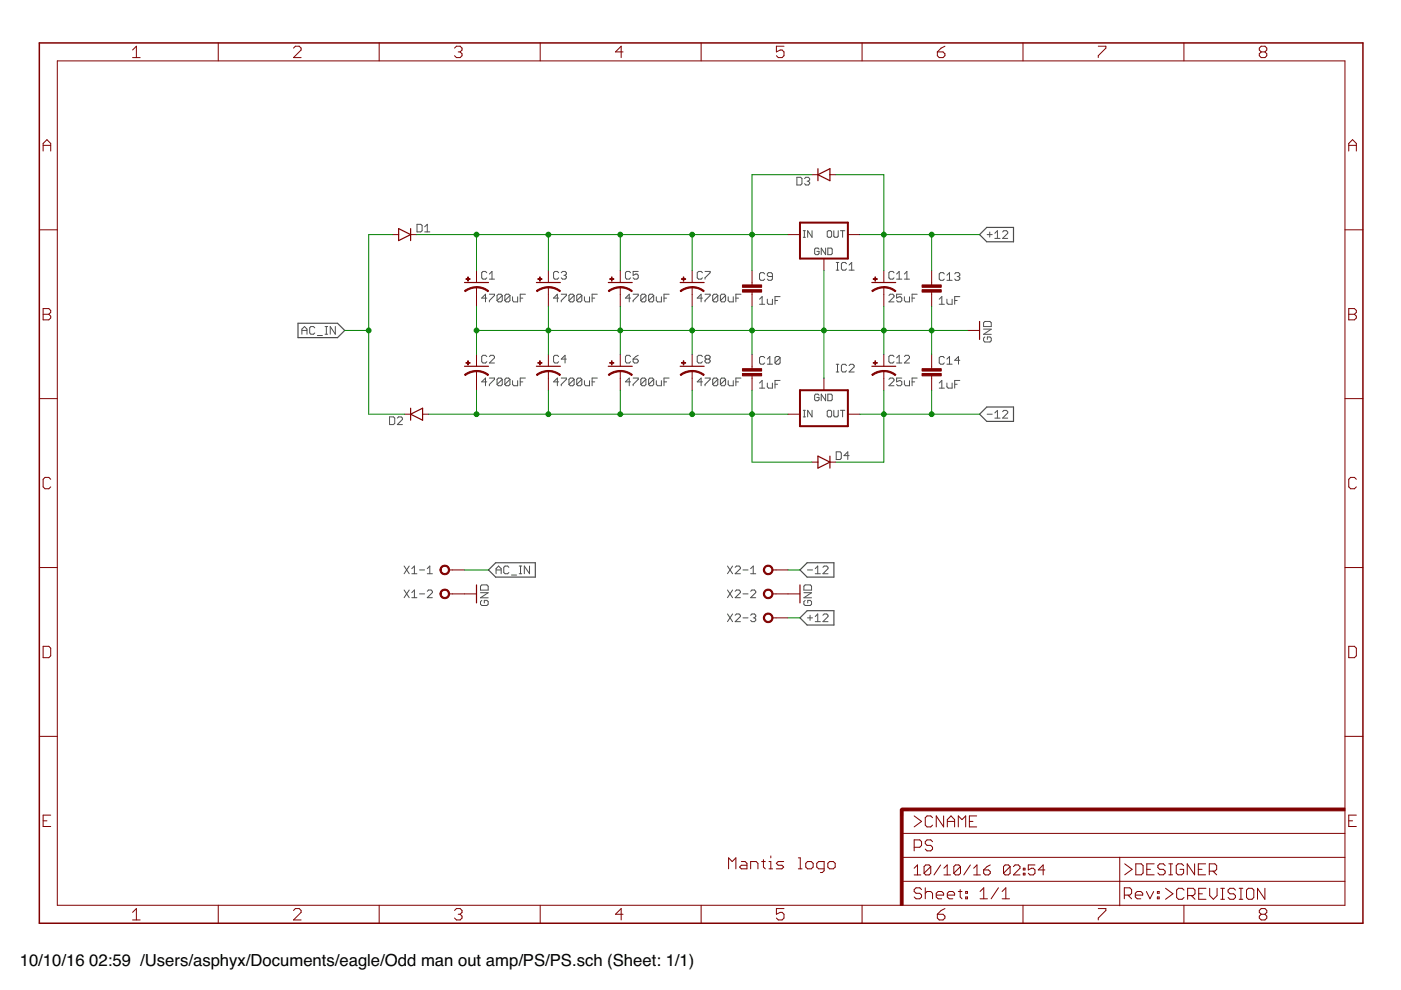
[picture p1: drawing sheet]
<?xml version="1.0" encoding="utf-8"?>
<!DOCTYPE eagle SYSTEM "eagle.dtd">
<!--
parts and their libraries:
SparkFun-DiscreteSemi: Licensing: Creative Commons ShareAlike 4.0 International - https://creativecommons.org/licenses/by-sa/4.0
-->
<eagle version="7.7.0">
<drawing>
<settings>
<setting alwaysvectorfont="yes"/>
<setting verticaltext="up"/>
</settings>
<grid distance="0.1" unitdist="inch" unit="inch" style="lines" multiple="1" display="no" altdistance="0.01" altunitdist="inch" altunit="inch"/>
<schematic xreflabel="%F%N/%S" xrefpart="/%S.%C%R">
<libraries>
<library name="v-reg">
<symbols>
<symbol name="79XX">
<wire x1="-5.08" y1="-2.54" x2="5.08" y2="-2.54" width="0.4064" layer="94"/>
<wire x1="5.08" y1="-2.54" x2="5.08" y2="5.08" width="0.4064" layer="94"/>
<wire x1="5.08" y1="5.08" x2="-5.08" y2="5.08" width="0.4064" layer="94"/>
<wire x1="-5.08" y1="5.08" x2="-5.08" y2="-2.54" width="0.4064" layer="94"/>
<text x="2.54" y="8.89" size="1.778" layer="95">&gt;NAME</text>
<text x="2.54" y="6.35" size="1.778" layer="96">&gt;VALUE</text>
<text x="-2.032" y="2.794" size="1.524" layer="95">GND</text>
<text x="0.635" y="-0.635" size="1.524" layer="95">OUT</text>
<text x="-4.445" y="-0.635" size="1.524" layer="95">IN</text>
<pin name="IN" x="-7.62" y="0" visible="off" length="short" direction="in"/>
<pin name="GND" x="0" y="7.62" visible="off" length="short" direction="in" rot="R270"/>
<pin name="OUT" x="7.62" y="0" visible="off" length="short" direction="pas" rot="R180"/>
</symbol>
<symbol name="78XX">
<wire x1="-5.08" y1="-5.08" x2="5.08" y2="-5.08" width="0.4064" layer="94"/>
<wire x1="5.08" y1="-5.08" x2="5.08" y2="2.54" width="0.4064" layer="94"/>
<wire x1="5.08" y1="2.54" x2="-5.08" y2="2.54" width="0.4064" layer="94"/>
<wire x1="-5.08" y1="2.54" x2="-5.08" y2="-5.08" width="0.4064" layer="94"/>
<text x="2.54" y="-7.62" size="1.778" layer="95">&gt;NAME</text>
<text x="2.54" y="-10.16" size="1.778" layer="96">&gt;VALUE</text>
<text x="-2.032" y="-4.318" size="1.524" layer="95">GND</text>
<text x="-4.445" y="-0.635" size="1.524" layer="95">IN</text>
<text x="0.635" y="-0.635" size="1.524" layer="95">OUT</text>
<pin name="IN" x="-7.62" y="0" visible="off" length="short" direction="in"/>
<pin name="GND" x="0" y="-7.62" visible="off" length="short" direction="in" rot="R90"/>
<pin name="OUT" x="7.62" y="0" visible="off" length="short" direction="pas" rot="R180"/>
</symbol>
</symbols>
<devicesets>
<deviceset name="79XXL" prefix="IC" uservalue="yes">
<gates>
<gate name="A" symbol="79XX" x="0" y="0"/>
</gates>
<devices>
<device name="" package="79XXL">
<connects>
<connect gate="A" pin="GND" pad="GND"/>
<connect gate="A" pin="IN" pad="IN"/>
<connect gate="A" pin="OUT" pad="OUT"/>
</connects>
<technologies>
<technology name=""/>
</technologies>
</device>
</devices>
</deviceset>
<deviceset name="78XXL" prefix="IC" uservalue="yes">
<gates>
<gate name="A" symbol="78XX" x="0" y="0"/>
</gates>
<devices>
<device name="" package="78XXL">
<connects>
<connect gate="A" pin="GND" pad="GND"/>
<connect gate="A" pin="IN" pad="IN"/>
<connect gate="A" pin="OUT" pad="OUT"/>
</connects>
<technologies>
<technology name=""/>
</technologies>
</device>
</devices>
</deviceset>
</devicesets>
</library>
<library name="SparkFun-DiscreteSemi">
<symbols>
<symbol name="DIODE">
<wire x1="-1.27" y1="-1.27" x2="1.27" y2="0" width="0.254" layer="94"/>
<wire x1="1.27" y1="0" x2="-1.27" y2="1.27" width="0.254" layer="94"/>
<wire x1="1.27" y1="1.27" x2="1.27" y2="0" width="0.254" layer="94"/>
<wire x1="-1.27" y1="1.27" x2="-1.27" y2="0" width="0.254" layer="94"/>
<wire x1="-1.27" y1="0" x2="-1.27" y2="-1.27" width="0.254" layer="94"/>
<wire x1="1.27" y1="0" x2="1.27" y2="-1.27" width="0.254" layer="94"/>
<text x="2.54" y="0.4826" size="1.778" layer="95">&gt;NAME</text>
<text x="2.54" y="-2.3114" size="1.778" layer="96">&gt;VALUE</text>
<pin name="A" x="-2.54" y="0" visible="off" length="point" direction="pas"/>
<pin name="C" x="2.54" y="0" visible="off" length="point" direction="pas" rot="R180"/>
<wire x1="-2.54" y1="0" x2="-1.27" y2="0" width="0.1524" layer="94"/>
<wire x1="2.54" y1="0" x2="1.27" y2="0" width="0.1524" layer="94"/>
</symbol>
</symbols>
<devicesets>
<deviceset name="DIODE" prefix="D" uservalue="yes">
<gates>
<gate name="G$1" symbol="DIODE" x="0" y="0"/>
</gates>
<devices>
<device name="SMA" package="SMA-DIODE">
<connects>
<connect gate="G$1" pin="A" pad="A"/>
<connect gate="G$1" pin="C" pad="C"/>
</connects>
<technologies>
<technology name=""/>
</technologies>
</device>
<device name="PTH" package="DIODE-1N4001">
<connects>
<connect gate="G$1" pin="A" pad="A"/>
<connect gate="G$1" pin="C" pad="C"/>
</connects>
<technologies>
<technology name=""/>
</technologies>
</device>
<device name="BAS16" package="SOD-323">
<connects>
<connect gate="G$1" pin="A" pad="A"/>
<connect gate="G$1" pin="C" pad="C"/>
</connects>
<technologies>
<technology name="">
<attribute name="PROD_ID" value="DIO-09646" constant="no"/>
<attribute name="VALUE" value="250mA/100V" constant="no"/>
</technology>
</technologies>
</device>
<device name="SOT23" package="SOT23-3">
<connects>
<connect gate="G$1" pin="A" pad="1"/>
<connect gate="G$1" pin="C" pad="3"/>
</connects>
<technologies>
<technology name=""/>
</technologies>
</device>
<device name="1N4148" package="DIODE-1N4148">
<connects>
<connect gate="G$1" pin="A" pad="A"/>
<connect gate="G$1" pin="C" pad="C"/>
</connects>
<technologies>
<technology name="">
<attribute name="PROD_ID" value="DIO-08378" constant="no"/>
<attribute name="VALUE" value="1N4148" constant="no"/>
</technology>
</technologies>
</device>
<device name="SMB" package="SMB-DIODE">
<connects>
<connect gate="G$1" pin="A" pad="A"/>
<connect gate="G$1" pin="C" pad="C"/>
</connects>
<technologies>
<technology name="">
<attribute name="PROD_ID" value="DIO-09646" constant="no"/>
</technology>
</technologies>
</device>
<device name="HV" package="DIODE-HV">
<connects>
<connect gate="G$1" pin="A" pad="A"/>
<connect gate="G$1" pin="C" pad="C"/>
</connects>
<technologies>
<technology name=""/>
</technologies>
</device>
<device name="SMA-ALT" package="SMA-DIODE_ALT">
<connects>
<connect gate="G$1" pin="A" pad="A"/>
<connect gate="G$1" pin="C" pad="C"/>
</connects>
<technologies>
<technology name=""/>
</technologies>
</device>
<device name="SMA-KIT" package="SMA-DIODE-KIT">
<connects>
<connect gate="G$1" pin="A" pad="A"/>
<connect gate="G$1" pin="C" pad="C"/>
</connects>
<technologies>
<technology name=""/>
</technologies>
</device>
<device name="SOD523" package="SOD523">
<connects>
<connect gate="G$1" pin="A" pad="A"/>
<connect gate="G$1" pin="C" pad="C"/>
</connects>
<technologies>
<technology name=""/>
</technologies>
</device>
<device name="ES3J" package="SMC">
<connects>
<connect gate="G$1" pin="A" pad="A"/>
<connect gate="G$1" pin="C" pad="C"/>
</connects>
<technologies>
<technology name="">
<attribute name="PROD_ID" value="DIO-12441" constant="no"/>
<attribute name="VALUE" value="3A/600V" constant="no"/>
</technology>
</technologies>
</device>
<device name="KIT" package="DIODE-1N4148-KIT">
<connects>
<connect gate="G$1" pin="A" pad="A"/>
<connect gate="G$1" pin="C" pad="C"/>
</connects>
<technologies>
<technology name=""/>
</technologies>
</device>
<device name="KIT2" package="DIODE-1N4001-KIT">
<connects>
<connect gate="G$1" pin="A" pad="A"/>
<connect gate="G$1" pin="C" pad="C"/>
</connects>
<technologies>
<technology name=""/>
</technologies>
</device>
<device name="SOD123" package="SOD-123">
<connects>
<connect gate="G$1" pin="A" pad="A"/>
<connect gate="G$1" pin="C" pad="C"/>
</connects>
<technologies>
<technology name=""/>
</technologies>
</device>
</devices>
</deviceset>
</devicesets>
</library>
<library name="SparkFun-Capacitors">
<symbols>
<symbol name="CAP_POL">
<wire x1="-2.54" y1="0" x2="2.54" y2="0" width="0.254" layer="94"/>
<wire x1="0" y1="-1.016" x2="0" y2="-2.54" width="0.1524" layer="94"/>
<wire x1="0" y1="-1" x2="2.4892" y2="-1.8542" width="0.254" layer="94" curve="-37.878202" cap="flat"/>
<wire x1="-2.4669" y1="-1.8504" x2="0" y2="-1.0161" width="0.254" layer="94" curve="-37.376341" cap="flat"/>
<text x="1.016" y="0.635" size="1.778" layer="95">&gt;NAME</text>
<text x="1.016" y="-4.191" size="1.778" layer="96">&gt;VALUE</text>
<rectangle x1="-2.253" y1="0.668" x2="-1.364" y2="0.795" layer="94"/>
<rectangle x1="-1.872" y1="0.287" x2="-1.745" y2="1.176" layer="94"/>
<pin name="+" x="0" y="2.54" visible="off" length="short" direction="pas" swaplevel="1" rot="R270"/>
<pin name="-" x="0" y="-5.08" visible="off" length="short" direction="pas" swaplevel="1" rot="R90"/>
</symbol>
<symbol name="CAP">
<wire x1="0" y1="2.54" x2="0" y2="2.032" width="0.1524" layer="94"/>
<wire x1="0" y1="0" x2="0" y2="0.508" width="0.1524" layer="94"/>
<text x="1.524" y="2.921" size="1.778" layer="95">&gt;NAME</text>
<text x="1.524" y="-2.159" size="1.778" layer="96">&gt;VALUE</text>
<rectangle x1="-2.032" y1="0.508" x2="2.032" y2="1.016" layer="94"/>
<rectangle x1="-2.032" y1="1.524" x2="2.032" y2="2.032" layer="94"/>
<pin name="1" x="0" y="5.08" visible="off" length="short" direction="pas" swaplevel="1" rot="R270"/>
<pin name="2" x="0" y="-2.54" visible="off" length="short" direction="pas" swaplevel="1" rot="R90"/>
</symbol>
</symbols>
<devicesets>
<deviceset name="CAP_POL" prefix="C" uservalue="yes">
<gates>
<gate name="G$1" symbol="CAP_POL" x="0" y="0"/>
</gates>
<devices>
<device name="1206" package="EIA3216">
<connects>
<connect gate="G$1" pin="+" pad="A"/>
<connect gate="G$1" pin="-" pad="C"/>
</connects>
<technologies>
<technology name=""/>
</technologies>
</device>
<device name="3528" package="EIA3528">
<connects>
<connect gate="G$1" pin="+" pad="A"/>
<connect gate="G$1" pin="-" pad="C"/>
</connects>
<technologies>
<technology name=""/>
</technologies>
</device>
<device name="PTH1" package="CPOL-RADIAL-100UF-25V">
<connects>
<connect gate="G$1" pin="+" pad="1"/>
<connect gate="G$1" pin="-" pad="2"/>
</connects>
<technologies>
<technology name=""/>
</technologies>
</device>
<device name="PTH2" package="CPOL-RADIAL-10UF-25V">
<connects>
<connect gate="G$1" pin="+" pad="1"/>
<connect gate="G$1" pin="-" pad="2"/>
</connects>
<technologies>
<technology name=""/>
</technologies>
</device>
<device name="7343" package="EIA7343">
<connects>
<connect gate="G$1" pin="+" pad="A"/>
<connect gate="G$1" pin="-" pad="C"/>
</connects>
<technologies>
<technology name="">
<attribute name="PROD_ID" value="CAP-08702"/>
</technology>
</technologies>
</device>
<device name="G" package="PANASONIC_G">
<connects>
<connect gate="G$1" pin="+" pad="+"/>
<connect gate="G$1" pin="-" pad="-"/>
</connects>
<technologies>
<technology name=""/>
</technologies>
</device>
<device name="E" package="PANASONIC_E">
<connects>
<connect gate="G$1" pin="+" pad="+"/>
<connect gate="G$1" pin="-" pad="-"/>
</connects>
<technologies>
<technology name=""/>
</technologies>
</device>
<device name="C" package="PANASONIC_C">
<connects>
<connect gate="G$1" pin="+" pad="+"/>
<connect gate="G$1" pin="-" pad="-"/>
</connects>
<technologies>
<technology name=""/>
</technologies>
</device>
<device name="F80" package="NIPPON_F80">
<connects>
<connect gate="G$1" pin="+" pad="+"/>
<connect gate="G$1" pin="-" pad="-"/>
</connects>
<technologies>
<technology name=""/>
</technologies>
</device>
<device name="D" package="PANASONIC_D">
<connects>
<connect gate="G$1" pin="+" pad="+"/>
<connect gate="G$1" pin="-" pad="-"/>
</connects>
<technologies>
<technology name=""/>
</technologies>
</device>
<device name="PTH3" package="CPOL-RADIAL-1000UF-63V">
<connects>
<connect gate="G$1" pin="+" pad="1"/>
<connect gate="G$1" pin="-" pad="2"/>
</connects>
<technologies>
<technology name=""/>
</technologies>
</device>
<device name="PTH4" package="CPOL-RADIAL-1000UF-25V">
<connects>
<connect gate="G$1" pin="+" pad="+"/>
<connect gate="G$1" pin="-" pad="-"/>
</connects>
<technologies>
<technology name=""/>
</technologies>
</device>
<device name="SMD" package="VISHAY_C">
<connects>
<connect gate="G$1" pin="+" pad="+"/>
<connect gate="G$1" pin="-" pad="-"/>
</connects>
<technologies>
<technology name=""/>
</technologies>
</device>
<device name="H13" package="PANASONIC_H13">
<connects>
<connect gate="G$1" pin="+" pad="+"/>
<connect gate="G$1" pin="-" pad="-"/>
</connects>
<technologies>
<technology name=""/>
</technologies>
</device>
<device name="6032" package="EIA6032">
<connects>
<connect gate="G$1" pin="+" pad="P$1"/>
<connect gate="G$1" pin="-" pad="P$2"/>
</connects>
<technologies>
<technology name=""/>
</technologies>
</device>
<device name="EN_J2" package="EN_J2">
<connects>
<connect gate="G$1" pin="+" pad="+"/>
<connect gate="G$1" pin="-" pad="-"/>
</connects>
<technologies>
<technology name=""/>
</technologies>
</device>
<device name="3528-KIT" package="EIA3528-KIT">
<connects>
<connect gate="G$1" pin="+" pad="A"/>
<connect gate="G$1" pin="-" pad="C"/>
</connects>
<technologies>
<technology name=""/>
</technologies>
</device>
<device name="1206-KIT" package="EIA3216-KIT">
<connects>
<connect gate="G$1" pin="+" pad="A"/>
<connect gate="G$1" pin="-" pad="C"/>
</connects>
<technologies>
<technology name=""/>
</technologies>
</device>
</devices>
</deviceset>
<deviceset name="CAP" prefix="C" uservalue="yes">
<gates>
<gate name="G$1" symbol="CAP" x="0" y="0"/>
</gates>
<devices>
<device name="PTH" package="CAP-PTH-SMALL">
<connects>
<connect gate="G$1" pin="1" pad="1"/>
<connect gate="G$1" pin="2" pad="2"/>
</connects>
<technologies>
<technology name=""/>
</technologies>
</device>
<device name="PTH2" package="CAP-PTH-SMALL2">
<connects>
<connect gate="G$1" pin="1" pad="1"/>
<connect gate="G$1" pin="2" pad="2"/>
</connects>
<technologies>
<technology name=""/>
</technologies>
</device>
<device name="0805" package="0805">
<connects>
<connect gate="G$1" pin="1" pad="1"/>
<connect gate="G$1" pin="2" pad="2"/>
</connects>
<technologies>
<technology name=""/>
</technologies>
</device>
<device name="PTH3" package="CAP-PTH-LARGE">
<connects>
<connect gate="G$1" pin="1" pad="1"/>
<connect gate="G$1" pin="2" pad="2"/>
</connects>
<technologies>
<technology name=""/>
</technologies>
</device>
<device name="SMD" package="GRM43D">
<connects>
<connect gate="G$1" pin="1" pad="A"/>
<connect gate="G$1" pin="2" pad="C"/>
</connects>
<technologies>
<technology name=""/>
</technologies>
</device>
<device name="0603-CAP" package="0603-CAP">
<connects>
<connect gate="G$1" pin="1" pad="1"/>
<connect gate="G$1" pin="2" pad="2"/>
</connects>
<technologies>
<technology name=""/>
</technologies>
</device>
<device name="0402-CAP" package="0402-CAP">
<connects>
<connect gate="G$1" pin="1" pad="1"/>
<connect gate="G$1" pin="2" pad="2"/>
</connects>
<technologies>
<technology name=""/>
</technologies>
</device>
<device name="PTH1" package="CAP-PTH-5MM">
<connects>
<connect gate="G$1" pin="1" pad="1"/>
<connect gate="G$1" pin="2" pad="2"/>
</connects>
<technologies>
<technology name=""/>
</technologies>
</device>
<device name="_" package="AXIAL-5MM">
<connects>
<connect gate="G$1" pin="1" pad="P$1"/>
<connect gate="G$1" pin="2" pad="P$2"/>
</connects>
<technologies>
<technology name=""/>
</technologies>
</device>
<device name="1210" package="1210">
<connects>
<connect gate="G$1" pin="1" pad="1"/>
<connect gate="G$1" pin="2" pad="2"/>
</connects>
<technologies>
<technology name=""/>
</technologies>
</device>
<device name="1206" package="1206">
<connects>
<connect gate="G$1" pin="1" pad="1"/>
<connect gate="G$1" pin="2" pad="2"/>
</connects>
<technologies>
<technology name=""/>
</technologies>
</device>
<device name="ASMD" package="CTZ3">
<connects>
<connect gate="G$1" pin="1" pad="+"/>
<connect gate="G$1" pin="2" pad="-"/>
</connects>
<technologies>
<technology name=""/>
</technologies>
</device>
<device name="KIT" package="CAP-PTH-SMALL-KIT">
<connects>
<connect gate="G$1" pin="1" pad="1"/>
<connect gate="G$1" pin="2" pad="2"/>
</connects>
<technologies>
<technology name=""/>
</technologies>
</device>
<device name="EZ" package="CAP-PTH-SMALLEZ">
<connects>
<connect gate="G$1" pin="1" pad="1"/>
<connect gate="G$1" pin="2" pad="2"/>
</connects>
<technologies>
<technology name=""/>
</technologies>
</device>
</devices>
</deviceset>
</devicesets>
</library>
<library name="SparkFun-Aesthetics">
<symbols>
<symbol name="DGND">
<wire x1="-1.905" y1="0" x2="1.905" y2="0" width="0.254" layer="94"/>
<text x="-2.54" y="-2.54" size="1.778" layer="96">&gt;VALUE</text>
<pin name="GND" x="0" y="2.54" visible="off" length="short" direction="sup" rot="R270"/>
</symbol>
<symbol name="FR-A4L">
<rectangle x1="178.7652" y1="0" x2="179.3748" y2="20.32" layer="94"/>
<rectangle x1="225.7552" y1="-26.67" x2="226.3648" y2="67.31" layer="94" rot="R90"/>
<wire x1="225.29" y1="-0.1" x2="225.29" y2="5.08" width="0.1016" layer="94"/>
<wire x1="225.29" y1="5.08" x2="273.05" y2="5.08" width="0.1016" layer="94"/>
<wire x1="225.29" y1="5.08" x2="179.07" y2="5.08" width="0.1016" layer="94"/>
<wire x1="179.07" y1="10.16" x2="225.29" y2="10.16" width="0.1016" layer="94"/>
<wire x1="225.29" y1="10.16" x2="273.05" y2="10.16" width="0.1016" layer="94"/>
<wire x1="179.07" y1="15.24" x2="273.05" y2="15.24" width="0.1016" layer="94"/>
<wire x1="225.29" y1="5.08" x2="225.29" y2="10.16" width="0.1016" layer="94"/>
<wire x1="179.07" y1="19.05" x2="179.07" y2="20.32" width="0.6096" layer="94"/>
<wire x1="179.07" y1="20.32" x2="180.34" y2="20.32" width="0.6096" layer="94"/>
<text x="181.61" y="11.43" size="2.54" layer="94" font="vector">&gt;DRAWING_NAME</text>
<text x="181.61" y="6.35" size="2.286" layer="94" font="vector">&gt;LAST_DATE_TIME</text>
<text x="195.58" y="1.27" size="2.54" layer="94" font="vector">&gt;SHEET</text>
<text x="181.61" y="1.27" size="2.54" layer="94" font="vector">Sheet:</text>
<text x="181.61" y="16.51" size="2.54" layer="94" font="vector">&gt;CNAME</text>
<text x="226.16" y="1.27" size="2.54" layer="94" font="vector">Rev:</text>
<text x="226.26" y="6.35" size="2.54" layer="94" font="vector">&gt;DESIGNER</text>
<text x="234.92" y="1.17" size="2.54" layer="94" font="vector">&gt;CREVISION</text>
<frame x1="-3.81" y1="-3.81" x2="276.86" y2="182.88" columns="8" rows="5" layer="94"/>
</symbol>
</symbols>
<devicesets>
<deviceset name="GND" prefix="GND">
<gates>
<gate name="1" symbol="DGND" x="0" y="0"/>
</gates>
<devices>
<device name="">
<technologies>
<technology name=""/>
</technologies>
</device>
</devices>
</deviceset>
<deviceset name="FRAME-A4L" prefix="FRAME">
<gates>
<gate name="G$1" symbol="FR-A4L" x="0" y="0"/>
</gates>
<devices>
<device name="">
<technologies>
<technology name=""/>
</technologies>
</device>
</devices>
</deviceset>
</devicesets>
</library>
<library name="con-wago-508">
<symbols>
<symbol name="KL">
<wire x1="1.778" y1="0" x2="2.54" y2="0" width="0.1524" layer="94"/>
<circle x="0.889" y="0" radius="0.898" width="0.254" layer="94"/>
<text x="-1.27" y="0.889" size="1.778" layer="95" rot="R180">&gt;NAME</text>
<pin name="KL" x="5.08" y="0" visible="off" length="short" direction="pas" rot="R180"/>
</symbol>
<symbol name="KL+V">
<wire x1="1.778" y1="0" x2="2.54" y2="0" width="0.1524" layer="94"/>
<circle x="0.889" y="0" radius="0.898" width="0.254" layer="94"/>
<text x="0" y="2.54" size="1.778" layer="96">&gt;VALUE</text>
<text x="-1.27" y="0.889" size="1.778" layer="95" rot="R180">&gt;NAME</text>
<pin name="KL" x="5.08" y="0" visible="off" length="short" direction="pas" rot="R180"/>
</symbol>
</symbols>
<devicesets>
<deviceset name="W237-02P" prefix="X" uservalue="yes">
<gates>
<gate name="-1" symbol="KL" x="0" y="0" addlevel="always"/>
<gate name="-2" symbol="KL+V" x="0" y="-5.08" addlevel="always"/>
</gates>
<devices>
<device name="" package="W237-132">
<connects>
<connect gate="-1" pin="KL" pad="1"/>
<connect gate="-2" pin="KL" pad="2"/>
</connects>
<technologies>
<technology name="">
<attribute name="MF" value="" constant="no"/>
<attribute name="MPN" value="" constant="no"/>
<attribute name="OC_FARNELL" value="unknown" constant="no"/>
<attribute name="OC_NEWARK" value="unknown" constant="no"/>
</technology>
</technologies>
</device>
</devices>
</deviceset>
<deviceset name="W237-3E" prefix="X" uservalue="yes">
<gates>
<gate name="-1" symbol="KL" x="0" y="7.62" addlevel="always"/>
<gate name="-2" symbol="KL" x="0" y="2.54" addlevel="always"/>
<gate name="-3" symbol="KL+V" x="0" y="-2.54" addlevel="always"/>
</gates>
<devices>
<device name="" package="W237-3E">
<connects>
<connect gate="-1" pin="KL" pad="1"/>
<connect gate="-2" pin="KL" pad="2"/>
<connect gate="-3" pin="KL" pad="3"/>
</connects>
<technologies>
<technology name="">
<attribute name="MF" value="" constant="no"/>
<attribute name="MPN" value="" constant="no"/>
<attribute name="OC_FARNELL" value="unknown" constant="no"/>
<attribute name="OC_NEWARK" value="unknown" constant="no"/>
</technology>
</technologies>
</device>
</devices>
</deviceset>
</devicesets>
</library>
<library name="my">
<symbols>
<symbol name="LOGO-MANTIS">
<text x="-10.16" y="0" size="2.54" layer="94" font="vector">Mantis logo</text>
</symbol>
</symbols>
<devicesets>
<deviceset name="LOGO-MANTIS" prefix="LOGO">
<gates>
<gate name="G$1" symbol="LOGO-MANTIS" x="0" y="0"/>
</gates>
<devices>
<device name="" package="LOGO-MANTIS">
<technologies>
<technology name=""/>
</technologies>
</device>
</devices>
</deviceset>
</devicesets>
</library>
</libraries>
<attributes>
</attributes>
<variantdefs>
</variantdefs>
<classes>
<class number="0" name="default" width="0" drill="0">
</class>
</classes>
<parts>
<part name="IC2" library="v-reg" deviceset="79XXL" device=""/>
<part name="IC1" library="v-reg" deviceset="78XXL" device=""/>
<part name="D1" library="SparkFun-DiscreteSemi" deviceset="DIODE" device="PTH"/>
<part name="D2" library="SparkFun-DiscreteSemi" deviceset="DIODE" device="PTH"/>
<part name="C1" library="SparkFun-Capacitors" deviceset="CAP_POL" device="PTH3" value="4700uF"/>
<part name="C2" library="SparkFun-Capacitors" deviceset="CAP_POL" device="PTH3" value="4700uF"/>
<part name="C3" library="SparkFun-Capacitors" deviceset="CAP_POL" device="PTH3" value="4700uF"/>
<part name="C4" library="SparkFun-Capacitors" deviceset="CAP_POL" device="PTH3" value="4700uF"/>
<part name="C5" library="SparkFun-Capacitors" deviceset="CAP_POL" device="PTH3" value="4700uF"/>
<part name="C6" library="SparkFun-Capacitors" deviceset="CAP_POL" device="PTH3" value="4700uF"/>
<part name="C7" library="SparkFun-Capacitors" deviceset="CAP_POL" device="PTH3" value="4700uF"/>
<part name="C8" library="SparkFun-Capacitors" deviceset="CAP_POL" device="PTH3" value="4700uF"/>
<part name="C9" library="SparkFun-Capacitors" deviceset="CAP" device="PTH" value="1uF"/>
<part name="C10" library="SparkFun-Capacitors" deviceset="CAP" device="PTH" value="1uF"/>
<part name="D3" library="SparkFun-DiscreteSemi" deviceset="DIODE" device="PTH"/>
<part name="D4" library="SparkFun-DiscreteSemi" deviceset="DIODE" device="PTH"/>
<part name="C11" library="SparkFun-Capacitors" deviceset="CAP_POL" device="PTH2" value="25uF"/>
<part name="C12" library="SparkFun-Capacitors" deviceset="CAP_POL" device="PTH2" value="25uF"/>
<part name="GND3" library="SparkFun-Aesthetics" deviceset="GND" device=""/>
<part name="FRAME1" library="SparkFun-Aesthetics" deviceset="FRAME-A4L" device=""/>
<part name="C13" library="SparkFun-Capacitors" deviceset="CAP" device="PTH" value="1uF"/>
<part name="C14" library="SparkFun-Capacitors" deviceset="CAP" device="PTH" value="1uF"/>
<part name="X1" library="con-wago-508" deviceset="W237-02P" device=""/>
<part name="X2" library="con-wago-508" deviceset="W237-3E" device=""/>
<part name="GND2" library="SparkFun-Aesthetics" deviceset="GND" device=""/>
<part name="GND1" library="SparkFun-Aesthetics" deviceset="GND" device=""/>
<part name="LOGO1" library="my" deviceset="LOGO-MANTIS" device=""/>
</parts>
<sheets>
<sheet>
<plain>
</plain>
<instances>
<instance part="IC2" gate="A" x="165.1" y="106.68"/>
<instance part="IC1" gate="A" x="165.1" y="144.78"/>
<instance part="D1" gate="G$1" x="76.2" y="144.78"/>
<instance part="D2" gate="G$1" x="78.74" y="106.68" rot="R180"/>
<instance part="C1" gate="G$1" x="91.44" y="134.62"/>
<instance part="C2" gate="G$1" x="91.44" y="116.84"/>
<instance part="C3" gate="G$1" x="106.68" y="134.62"/>
<instance part="C4" gate="G$1" x="106.68" y="116.84"/>
<instance part="C5" gate="G$1" x="121.92" y="134.62"/>
<instance part="C6" gate="G$1" x="121.92" y="116.84"/>
<instance part="C7" gate="G$1" x="137.16" y="134.62"/>
<instance part="C8" gate="G$1" x="137.16" y="116.84"/>
<instance part="C9" gate="G$1" x="149.86" y="132.08"/>
<instance part="C10" gate="G$1" x="149.86" y="114.3"/>
<instance part="D3" gate="G$1" x="165.1" y="157.48" rot="R180"/>
<instance part="D4" gate="G$1" x="165.1" y="96.52"/>
<instance part="C11" gate="G$1" x="177.8" y="134.62"/>
<instance part="C12" gate="G$1" x="177.8" y="116.84"/>
<instance part="GND3" gate="1" x="198.12" y="124.46" rot="R90"/>
<instance part="FRAME1" gate="G$1" x="2.54" y="2.54"/>
<instance part="C13" gate="G$1" x="187.96" y="132.08"/>
<instance part="C14" gate="G$1" x="187.96" y="114.3"/>
<instance part="X1" gate="-1" x="83.82" y="73.66"/>
<instance part="X1" gate="-2" x="83.82" y="68.58"/>
<instance part="X2" gate="-1" x="152.4" y="73.66"/>
<instance part="X2" gate="-2" x="152.4" y="68.58"/>
<instance part="X2" gate="-3" x="152.4" y="63.5"/>
<instance part="GND2" gate="1" x="160.02" y="68.58" rot="R90"/>
<instance part="GND1" gate="1" x="91.44" y="68.58" rot="R90"/>
<instance part="LOGO1" gate="G$1" x="154.94" y="10.16"/>
</instances>
<busses>
</busses>
<nets>
<net name="R+" class="0">
<segment>
<pinref part="IC1" gate="A" pin="IN"/>
<pinref part="C1" gate="G$1" pin="+"/>
<wire x1="157.48" y1="144.78" x2="149.86" y2="144.78" width="0.1524" layer="91"/>
<wire x1="149.86" y1="144.78" x2="137.16" y2="144.78" width="0.1524" layer="91"/>
<wire x1="137.16" y1="144.78" x2="121.92" y2="144.78" width="0.1524" layer="91"/>
<wire x1="121.92" y1="144.78" x2="106.68" y2="144.78" width="0.1524" layer="91"/>
<wire x1="106.68" y1="144.78" x2="91.44" y2="144.78" width="0.1524" layer="91"/>
<wire x1="91.44" y1="144.78" x2="91.44" y2="137.16" width="0.1524" layer="91"/>
<pinref part="C3" gate="G$1" pin="+"/>
<wire x1="106.68" y1="137.16" x2="106.68" y2="144.78" width="0.1524" layer="91"/>
<junction x="106.68" y="144.78"/>
<pinref part="C5" gate="G$1" pin="+"/>
<wire x1="121.92" y1="137.16" x2="121.92" y2="144.78" width="0.1524" layer="91"/>
<junction x="121.92" y="144.78"/>
<pinref part="C7" gate="G$1" pin="+"/>
<wire x1="137.16" y1="137.16" x2="137.16" y2="144.78" width="0.1524" layer="91"/>
<junction x="137.16" y="144.78"/>
<pinref part="C9" gate="G$1" pin="1"/>
<wire x1="149.86" y1="137.16" x2="149.86" y2="144.78" width="0.1524" layer="91"/>
<junction x="149.86" y="144.78"/>
<pinref part="D1" gate="G$1" pin="C"/>
<wire x1="78.74" y1="144.78" x2="91.44" y2="144.78" width="0.1524" layer="91"/>
<junction x="91.44" y="144.78"/>
<wire x1="149.86" y1="144.78" x2="149.86" y2="157.48" width="0.1524" layer="91"/>
<pinref part="D3" gate="G$1" pin="C"/>
<wire x1="149.86" y1="157.48" x2="162.56" y2="157.48" width="0.1524" layer="91"/>
</segment>
</net>
<net name="R-" class="0">
<segment>
<pinref part="IC2" gate="A" pin="IN"/>
<pinref part="C2" gate="G$1" pin="-"/>
<wire x1="157.48" y1="106.68" x2="149.86" y2="106.68" width="0.1524" layer="91"/>
<wire x1="149.86" y1="106.68" x2="137.16" y2="106.68" width="0.1524" layer="91"/>
<wire x1="137.16" y1="106.68" x2="121.92" y2="106.68" width="0.1524" layer="91"/>
<wire x1="121.92" y1="106.68" x2="106.68" y2="106.68" width="0.1524" layer="91"/>
<wire x1="106.68" y1="106.68" x2="91.44" y2="106.68" width="0.1524" layer="91"/>
<wire x1="91.44" y1="106.68" x2="91.44" y2="111.76" width="0.1524" layer="91"/>
<pinref part="C4" gate="G$1" pin="-"/>
<wire x1="106.68" y1="111.76" x2="106.68" y2="106.68" width="0.1524" layer="91"/>
<junction x="106.68" y="106.68"/>
<pinref part="C6" gate="G$1" pin="-"/>
<wire x1="121.92" y1="111.76" x2="121.92" y2="106.68" width="0.1524" layer="91"/>
<junction x="121.92" y="106.68"/>
<pinref part="C8" gate="G$1" pin="-"/>
<wire x1="137.16" y1="111.76" x2="137.16" y2="106.68" width="0.1524" layer="91"/>
<junction x="137.16" y="106.68"/>
<pinref part="C10" gate="G$1" pin="2"/>
<wire x1="149.86" y1="111.76" x2="149.86" y2="106.68" width="0.1524" layer="91"/>
<junction x="149.86" y="106.68"/>
<pinref part="D2" gate="G$1" pin="A"/>
<wire x1="91.44" y1="106.68" x2="81.28" y2="106.68" width="0.1524" layer="91"/>
<junction x="91.44" y="106.68"/>
<wire x1="149.86" y1="106.68" x2="149.86" y2="96.52" width="0.1524" layer="91"/>
<pinref part="D4" gate="G$1" pin="A"/>
<wire x1="149.86" y1="96.52" x2="162.56" y2="96.52" width="0.1524" layer="91"/>
</segment>
</net>
<net name="AC_IN" class="0">
<segment>
<pinref part="D1" gate="G$1" pin="A"/>
<wire x1="73.66" y1="144.78" x2="68.58" y2="144.78" width="0.1524" layer="91"/>
<wire x1="68.58" y1="144.78" x2="68.58" y2="124.46" width="0.1524" layer="91"/>
<pinref part="D2" gate="G$1" pin="C"/>
<wire x1="68.58" y1="124.46" x2="68.58" y2="106.68" width="0.1524" layer="91"/>
<wire x1="68.58" y1="106.68" x2="76.2" y2="106.68" width="0.1524" layer="91"/>
<wire x1="68.58" y1="124.46" x2="63.5" y2="124.46" width="0.1524" layer="91"/>
<junction x="68.58" y="124.46"/>
<label x="63.5" y="124.46" size="1.778" layer="95" rot="R180" xref="yes"/>
</segment>
<segment>
<pinref part="X1" gate="-1" pin="KL"/>
<wire x1="88.9" y1="73.66" x2="93.98" y2="73.66" width="0.1524" layer="91"/>
<label x="93.98" y="73.66" size="1.778" layer="95" xref="yes"/>
</segment>
</net>
<net name="-12" class="0">
<segment>
<pinref part="D4" gate="G$1" pin="C"/>
<wire x1="167.64" y1="96.52" x2="177.8" y2="96.52" width="0.1524" layer="91"/>
<wire x1="177.8" y1="96.52" x2="177.8" y2="106.68" width="0.1524" layer="91"/>
<pinref part="IC2" gate="A" pin="OUT"/>
<wire x1="177.8" y1="106.68" x2="172.72" y2="106.68" width="0.1524" layer="91"/>
<pinref part="C12" gate="G$1" pin="-"/>
<wire x1="177.8" y1="111.76" x2="177.8" y2="106.68" width="0.1524" layer="91"/>
<junction x="177.8" y="106.68"/>
<wire x1="177.8" y1="106.68" x2="187.96" y2="106.68" width="0.1524" layer="91"/>
<label x="198.12" y="106.68" size="1.778" layer="95" xref="yes"/>
<pinref part="C14" gate="G$1" pin="2"/>
<wire x1="187.96" y1="106.68" x2="198.12" y2="106.68" width="0.1524" layer="91"/>
<wire x1="187.96" y1="111.76" x2="187.96" y2="106.68" width="0.1524" layer="91"/>
<junction x="187.96" y="106.68"/>
</segment>
<segment>
<pinref part="X2" gate="-1" pin="KL"/>
<wire x1="160.02" y1="73.66" x2="157.48" y2="73.66" width="0.1524" layer="91"/>
<label x="160.02" y="73.66" size="1.778" layer="95" xref="yes"/>
</segment>
</net>
<net name="+12" class="0">
<segment>
<pinref part="D3" gate="G$1" pin="A"/>
<wire x1="167.64" y1="157.48" x2="177.8" y2="157.48" width="0.1524" layer="91"/>
<wire x1="177.8" y1="157.48" x2="177.8" y2="144.78" width="0.1524" layer="91"/>
<pinref part="IC1" gate="A" pin="OUT"/>
<wire x1="177.8" y1="144.78" x2="172.72" y2="144.78" width="0.1524" layer="91"/>
<pinref part="C11" gate="G$1" pin="+"/>
<wire x1="177.8" y1="137.16" x2="177.8" y2="144.78" width="0.1524" layer="91"/>
<junction x="177.8" y="144.78"/>
<wire x1="177.8" y1="144.78" x2="187.96" y2="144.78" width="0.1524" layer="91"/>
<label x="198.12" y="144.78" size="1.778" layer="95" xref="yes"/>
<pinref part="C13" gate="G$1" pin="1"/>
<wire x1="187.96" y1="144.78" x2="198.12" y2="144.78" width="0.1524" layer="91"/>
<wire x1="187.96" y1="137.16" x2="187.96" y2="144.78" width="0.1524" layer="91"/>
<junction x="187.96" y="144.78"/>
</segment>
<segment>
<pinref part="X2" gate="-3" pin="KL"/>
<wire x1="157.48" y1="63.5" x2="160.02" y2="63.5" width="0.1524" layer="91"/>
<label x="160.02" y="63.5" size="1.778" layer="95" xref="yes"/>
</segment>
</net>
<net name="GND" class="0">
<segment>
<pinref part="C1" gate="G$1" pin="-"/>
<pinref part="C2" gate="G$1" pin="+"/>
<wire x1="91.44" y1="129.54" x2="91.44" y2="124.46" width="0.1524" layer="91"/>
<pinref part="C3" gate="G$1" pin="-"/>
<pinref part="C4" gate="G$1" pin="+"/>
<wire x1="91.44" y1="124.46" x2="91.44" y2="119.38" width="0.1524" layer="91"/>
<wire x1="106.68" y1="129.54" x2="106.68" y2="124.46" width="0.1524" layer="91"/>
<wire x1="106.68" y1="124.46" x2="106.68" y2="119.38" width="0.1524" layer="91"/>
<wire x1="91.44" y1="124.46" x2="106.68" y2="124.46" width="0.1524" layer="91"/>
<junction x="91.44" y="124.46"/>
<junction x="106.68" y="124.46"/>
<pinref part="C5" gate="G$1" pin="-"/>
<pinref part="C6" gate="G$1" pin="+"/>
<wire x1="121.92" y1="129.54" x2="121.92" y2="124.46" width="0.1524" layer="91"/>
<wire x1="121.92" y1="124.46" x2="121.92" y2="119.38" width="0.1524" layer="91"/>
<wire x1="106.68" y1="124.46" x2="121.92" y2="124.46" width="0.1524" layer="91"/>
<junction x="121.92" y="124.46"/>
<pinref part="C7" gate="G$1" pin="-"/>
<pinref part="C8" gate="G$1" pin="+"/>
<wire x1="137.16" y1="129.54" x2="137.16" y2="124.46" width="0.1524" layer="91"/>
<wire x1="137.16" y1="124.46" x2="137.16" y2="119.38" width="0.1524" layer="91"/>
<wire x1="121.92" y1="124.46" x2="137.16" y2="124.46" width="0.1524" layer="91"/>
<junction x="137.16" y="124.46"/>
<pinref part="IC1" gate="A" pin="GND"/>
<pinref part="IC2" gate="A" pin="GND"/>
<wire x1="165.1" y1="137.16" x2="165.1" y2="124.46" width="0.1524" layer="91"/>
<wire x1="165.1" y1="124.46" x2="165.1" y2="114.3" width="0.1524" layer="91"/>
<wire x1="137.16" y1="124.46" x2="149.86" y2="124.46" width="0.1524" layer="91"/>
<junction x="165.1" y="124.46"/>
<pinref part="C9" gate="G$1" pin="2"/>
<wire x1="149.86" y1="124.46" x2="165.1" y2="124.46" width="0.1524" layer="91"/>
<wire x1="149.86" y1="129.54" x2="149.86" y2="124.46" width="0.1524" layer="91"/>
<junction x="149.86" y="124.46"/>
<pinref part="C10" gate="G$1" pin="1"/>
<wire x1="149.86" y1="124.46" x2="149.86" y2="119.38" width="0.1524" layer="91"/>
<wire x1="165.1" y1="124.46" x2="177.8" y2="124.46" width="0.1524" layer="91"/>
<pinref part="C11" gate="G$1" pin="-"/>
<wire x1="177.8" y1="124.46" x2="177.8" y2="129.54" width="0.1524" layer="91"/>
<pinref part="C12" gate="G$1" pin="+"/>
<wire x1="177.8" y1="119.38" x2="177.8" y2="124.46" width="0.1524" layer="91"/>
<junction x="177.8" y="124.46"/>
<wire x1="177.8" y1="124.46" x2="187.96" y2="124.46" width="0.1524" layer="91"/>
<pinref part="GND3" gate="1" pin="GND"/>
<pinref part="C13" gate="G$1" pin="2"/>
<wire x1="187.96" y1="124.46" x2="195.58" y2="124.46" width="0.1524" layer="91"/>
<wire x1="187.96" y1="129.54" x2="187.96" y2="124.46" width="0.1524" layer="91"/>
<junction x="187.96" y="124.46"/>
<pinref part="C14" gate="G$1" pin="1"/>
<wire x1="187.96" y1="124.46" x2="187.96" y2="119.38" width="0.1524" layer="91"/>
</segment>
<segment>
<pinref part="X2" gate="-2" pin="KL"/>
<pinref part="GND2" gate="1" pin="GND"/>
</segment>
<segment>
<pinref part="X1" gate="-2" pin="KL"/>
<pinref part="GND1" gate="1" pin="GND"/>
</segment>
</net>
</nets>
</sheet>
</sheets>
</schematic>
</drawing>
</eagle>
